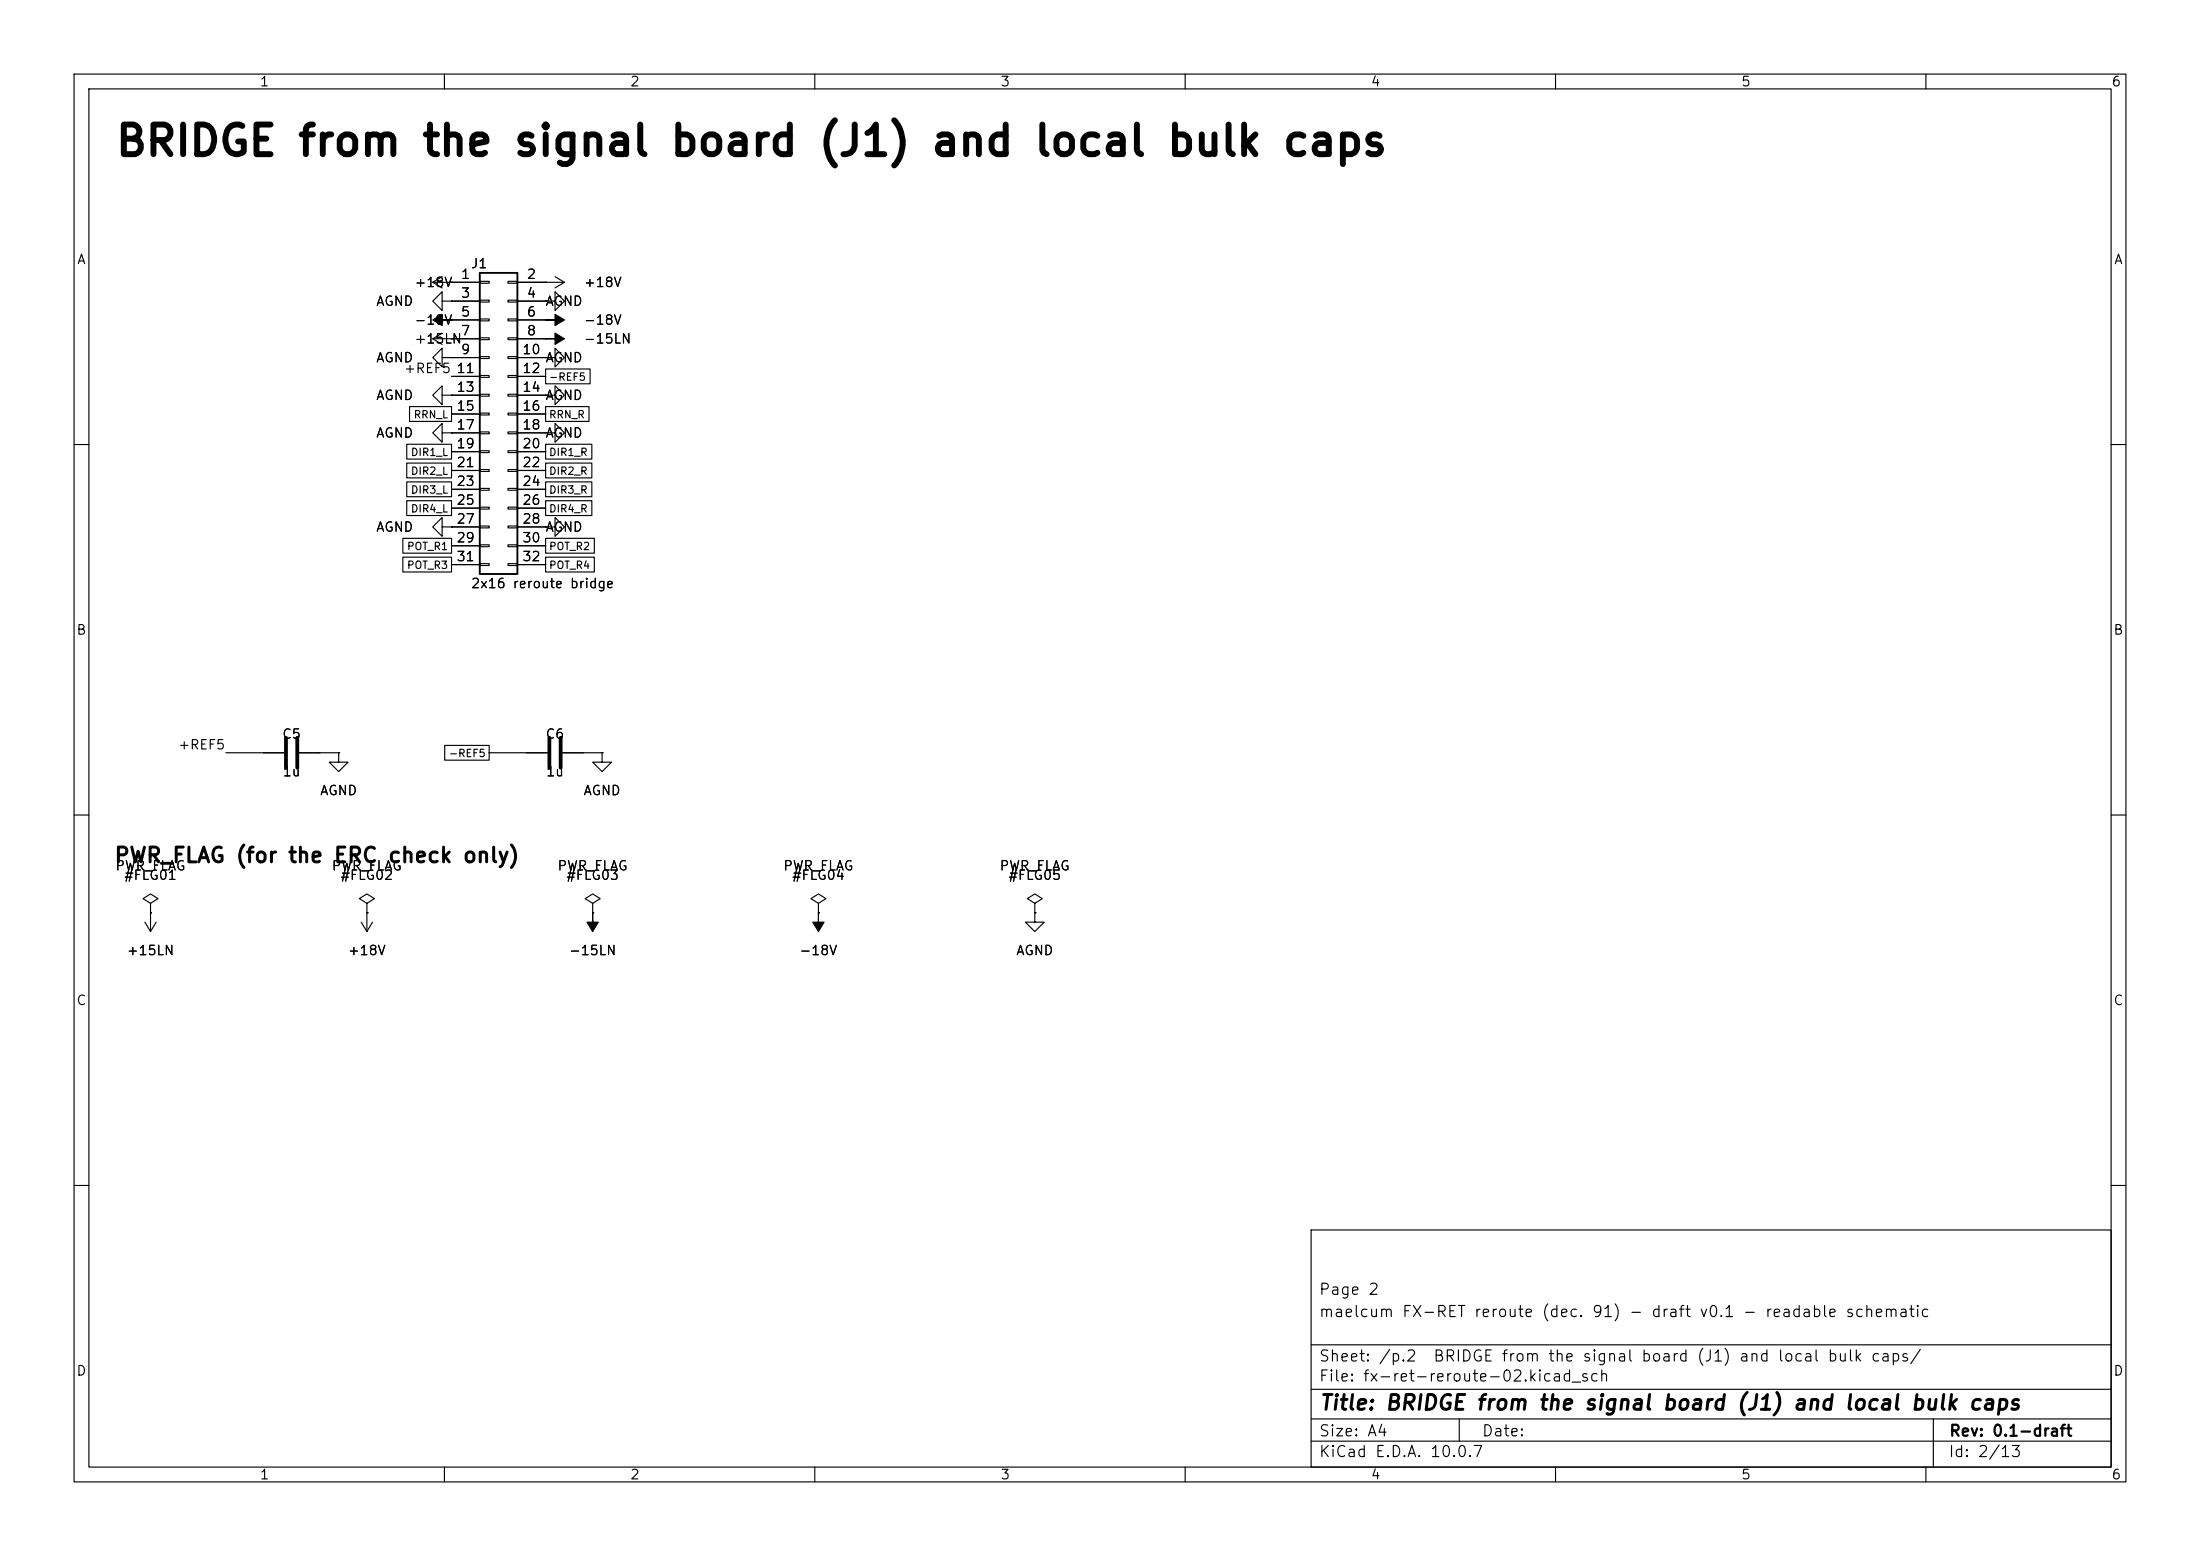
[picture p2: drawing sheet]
(kicad_sch
 (version 20260101)
 (generator "eeschema")
 (generator_version "10.0")
 (paper "A4")
 (title_block
  (title "BRIDGE from the signal board (J1) and local bulk caps")
  (rev "0.1-draft")
  (comment 1 "maelcum FX-RET reroute (dec. 91) - draft v0.1 - readable schematic")
  (comment 2 "Page 2"))
 (lib_symbols
  (symbol
   "Connector_Generic:Conn_02x16_Odd_Even"
   (pin_names
    (offset 1.016) (hide yes)) (exclude_from_sim no) (in_bom yes) (on_board yes)
   (in_pos_files yes)
   (duplicate_pin_numbers_are_jumpers no)
   (property
    "Reference"
    "J" (at 1.27 20.32 0) (show_name no) (do_not_autoplace no) (effects (font (size 1.27 1.27))))
   (property
    "Value"
    "Conn_02x16_Odd_Even" (at 1.27 -22.86 0) (show_name no) (do_not_autoplace no) (effects (font (size 1.27 1.27))))
   (property
    "Footprint"
    "" (at 0 0 0) (show_name no) (do_not_autoplace no) (hide yes) (effects (font (size 1.27 1.27))))
   (property
    "Datasheet"
    "" (at 0 0 0) (show_name no) (do_not_autoplace no) (hide yes) (effects (font (size 1.27 1.27))))
   (property
    "Description"
    "Generic connector, double row, 02x16, odd/even pin numbering scheme (row 1 odd numbers, row 2 even numbers), script generated (kicad-library-utils/schlib/autogen/connector/)" (at 0 0 0) (show_name no) (do_not_autoplace no) (hide yes) (effects (font (size 1.27 1.27))))
   (property
    "ki_keywords"
    "connector" (at 0 0 0) (show_name no) (do_not_autoplace no) (hide yes) (effects (font (size 1.27 1.27))))
   (property
    "ki_fp_filters"
    "Connector*:*_2x??_*" (at 0 0 0) (show_name no) (do_not_autoplace no) (hide yes) (effects (font (size 1.27 1.27))))
   (symbol
    "Conn_02x16_Odd_Even_1_1"
    (rectangle (start -1.27 19.05) (end 3.81 -21.59) (stroke (width 0.254) (type default)) (fill (type background)))
    (rectangle (start -1.27 17.907) (end 0 17.653) (stroke (width 0.1524) (type default)) (fill (type none)))
    (rectangle (start -1.27 15.367) (end 0 15.113) (stroke (width 0.1524) (type default)) (fill (type none)))
    (rectangle (start -1.27 12.827) (end 0 12.573) (stroke (width 0.1524) (type default)) (fill (type none)))
    (rectangle (start -1.27 10.287) (end 0 10.033) (stroke (width 0.1524) (type default)) (fill (type none)))
    (rectangle (start -1.27 7.747) (end 0 7.493) (stroke (width 0.1524) (type default)) (fill (type none)))
    (rectangle (start -1.27 5.207) (end 0 4.953) (stroke (width 0.1524) (type default)) (fill (type none)))
    (rectangle (start -1.27 2.667) (end 0 2.413) (stroke (width 0.1524) (type default)) (fill (type none)))
    (rectangle (start -1.27 0.127) (end 0 -0.127) (stroke (width 0.1524) (type default)) (fill (type none)))
    (rectangle (start -1.27 -2.413) (end 0 -2.667) (stroke (width 0.1524) (type default)) (fill (type none)))
    (rectangle (start -1.27 -4.953) (end 0 -5.207) (stroke (width 0.1524) (type default)) (fill (type none)))
    (rectangle (start -1.27 -7.493) (end 0 -7.747) (stroke (width 0.1524) (type default)) (fill (type none)))
    (rectangle (start -1.27 -10.033) (end 0 -10.287) (stroke (width 0.1524) (type default)) (fill (type none)))
    (rectangle (start -1.27 -12.573) (end 0 -12.827) (stroke (width 0.1524) (type default)) (fill (type none)))
    (rectangle (start -1.27 -15.113) (end 0 -15.367) (stroke (width 0.1524) (type default)) (fill (type none)))
    (rectangle (start -1.27 -17.653) (end 0 -17.907) (stroke (width 0.1524) (type default)) (fill (type none)))
    (rectangle (start -1.27 -20.193) (end 0 -20.447) (stroke (width 0.1524) (type default)) (fill (type none)))
    (rectangle (start 3.81 17.907) (end 2.54 17.653) (stroke (width 0.1524) (type default)) (fill (type none)))
    (rectangle (start 3.81 15.367) (end 2.54 15.113) (stroke (width 0.1524) (type default)) (fill (type none)))
    (rectangle (start 3.81 12.827) (end 2.54 12.573) (stroke (width 0.1524) (type default)) (fill (type none)))
    (rectangle (start 3.81 10.287) (end 2.54 10.033) (stroke (width 0.1524) (type default)) (fill (type none)))
    (rectangle (start 3.81 7.747) (end 2.54 7.493) (stroke (width 0.1524) (type default)) (fill (type none)))
    (rectangle (start 3.81 5.207) (end 2.54 4.953) (stroke (width 0.1524) (type default)) (fill (type none)))
    (rectangle (start 3.81 2.667) (end 2.54 2.413) (stroke (width 0.1524) (type default)) (fill (type none)))
    (rectangle (start 3.81 0.127) (end 2.54 -0.127) (stroke (width 0.1524) (type default)) (fill (type none)))
    (rectangle (start 3.81 -2.413) (end 2.54 -2.667) (stroke (width 0.1524) (type default)) (fill (type none)))
    (rectangle (start 3.81 -4.953) (end 2.54 -5.207) (stroke (width 0.1524) (type default)) (fill (type none)))
    (rectangle (start 3.81 -7.493) (end 2.54 -7.747) (stroke (width 0.1524) (type default)) (fill (type none)))
    (rectangle (start 3.81 -10.033) (end 2.54 -10.287) (stroke (width 0.1524) (type default)) (fill (type none)))
    (rectangle (start 3.81 -12.573) (end 2.54 -12.827) (stroke (width 0.1524) (type default)) (fill (type none)))
    (rectangle (start 3.81 -15.113) (end 2.54 -15.367) (stroke (width 0.1524) (type default)) (fill (type none)))
    (rectangle (start 3.81 -17.653) (end 2.54 -17.907) (stroke (width 0.1524) (type default)) (fill (type none)))
    (rectangle (start 3.81 -20.193) (end 2.54 -20.447) (stroke (width 0.1524) (type default)) (fill (type none)))
    (pin
    passive
    line (at -5.08 17.78 0) (length 3.81) (name
    "Pin_1" (effects (font (size 1.27 1.27)))) (number
    "1" (effects (font (size 1.27 1.27)))))
    (pin
    passive
    line (at 7.62 17.78 180) (length 3.81) (name
    "Pin_2" (effects (font (size 1.27 1.27)))) (number
    "2" (effects (font (size 1.27 1.27)))))
    (pin
    passive
    line (at -5.08 15.24 0) (length 3.81) (name
    "Pin_3" (effects (font (size 1.27 1.27)))) (number
    "3" (effects (font (size 1.27 1.27)))))
    (pin
    passive
    line (at 7.62 15.24 180) (length 3.81) (name
    "Pin_4" (effects (font (size 1.27 1.27)))) (number
    "4" (effects (font (size 1.27 1.27)))))
    (pin
    passive
    line (at -5.08 12.7 0) (length 3.81) (name
    "Pin_5" (effects (font (size 1.27 1.27)))) (number
    "5" (effects (font (size 1.27 1.27)))))
    (pin
    passive
    line (at 7.62 12.7 180) (length 3.81) (name
    "Pin_6" (effects (font (size 1.27 1.27)))) (number
    "6" (effects (font (size 1.27 1.27)))))
    (pin
    passive
    line (at -5.08 10.16 0) (length 3.81) (name
    "Pin_7" (effects (font (size 1.27 1.27)))) (number
    "7" (effects (font (size 1.27 1.27)))))
    (pin
    passive
    line (at 7.62 10.16 180) (length 3.81) (name
    "Pin_8" (effects (font (size 1.27 1.27)))) (number
    "8" (effects (font (size 1.27 1.27)))))
    (pin
    passive
    line (at -5.08 7.62 0) (length 3.81) (name
    "Pin_9" (effects (font (size 1.27 1.27)))) (number
    "9" (effects (font (size 1.27 1.27)))))
    (pin
    passive
    line (at 7.62 7.62 180) (length 3.81) (name
    "Pin_10" (effects (font (size 1.27 1.27)))) (number
    "10" (effects (font (size 1.27 1.27)))))
    (pin
    passive
    line (at -5.08 5.08 0) (length 3.81) (name
    "Pin_11" (effects (font (size 1.27 1.27)))) (number
    "11" (effects (font (size 1.27 1.27)))))
    (pin
    passive
    line (at 7.62 5.08 180) (length 3.81) (name
    "Pin_12" (effects (font (size 1.27 1.27)))) (number
    "12" (effects (font (size 1.27 1.27)))))
    (pin
    passive
    line (at -5.08 2.54 0) (length 3.81) (name
    "Pin_13" (effects (font (size 1.27 1.27)))) (number
    "13" (effects (font (size 1.27 1.27)))))
    (pin
    passive
    line (at 7.62 2.54 180) (length 3.81) (name
    "Pin_14" (effects (font (size 1.27 1.27)))) (number
    "14" (effects (font (size 1.27 1.27)))))
    (pin
    passive
    line (at -5.08 0 0) (length 3.81) (name
    "Pin_15" (effects (font (size 1.27 1.27)))) (number
    "15" (effects (font (size 1.27 1.27)))))
    (pin
    passive
    line (at 7.62 0 180) (length 3.81) (name
    "Pin_16" (effects (font (size 1.27 1.27)))) (number
    "16" (effects (font (size 1.27 1.27)))))
    (pin
    passive
    line (at -5.08 -2.54 0) (length 3.81) (name
    "Pin_17" (effects (font (size 1.27 1.27)))) (number
    "17" (effects (font (size 1.27 1.27)))))
    (pin
    passive
    line (at 7.62 -2.54 180) (length 3.81) (name
    "Pin_18" (effects (font (size 1.27 1.27)))) (number
    "18" (effects (font (size 1.27 1.27)))))
    (pin
    passive
    line (at -5.08 -5.08 0) (length 3.81) (name
    "Pin_19" (effects (font (size 1.27 1.27)))) (number
    "19" (effects (font (size 1.27 1.27)))))
    (pin
    passive
    line (at 7.62 -5.08 180) (length 3.81) (name
    "Pin_20" (effects (font (size 1.27 1.27)))) (number
    "20" (effects (font (size 1.27 1.27)))))
    (pin
    passive
    line (at -5.08 -7.62 0) (length 3.81) (name
    "Pin_21" (effects (font (size 1.27 1.27)))) (number
    "21" (effects (font (size 1.27 1.27)))))
    (pin
    passive
    line (at 7.62 -7.62 180) (length 3.81) (name
    "Pin_22" (effects (font (size 1.27 1.27)))) (number
    "22" (effects (font (size 1.27 1.27)))))
    (pin
    passive
    line (at -5.08 -10.16 0) (length 3.81) (name
    "Pin_23" (effects (font (size 1.27 1.27)))) (number
    "23" (effects (font (size 1.27 1.27)))))
    (pin
    passive
    line (at 7.62 -10.16 180) (length 3.81) (name
    "Pin_24" (effects (font (size 1.27 1.27)))) (number
    "24" (effects (font (size 1.27 1.27)))))
    (pin
    passive
    line (at -5.08 -12.7 0) (length 3.81) (name
    "Pin_25" (effects (font (size 1.27 1.27)))) (number
    "25" (effects (font (size 1.27 1.27)))))
    (pin
    passive
    line (at 7.62 -12.7 180) (length 3.81) (name
    "Pin_26" (effects (font (size 1.27 1.27)))) (number
    "26" (effects (font (size 1.27 1.27)))))
    (pin
    passive
    line (at -5.08 -15.24 0) (length 3.81) (name
    "Pin_27" (effects (font (size 1.27 1.27)))) (number
    "27" (effects (font (size 1.27 1.27)))))
    (pin
    passive
    line (at 7.62 -15.24 180) (length 3.81) (name
    "Pin_28" (effects (font (size 1.27 1.27)))) (number
    "28" (effects (font (size 1.27 1.27)))))
    (pin
    passive
    line (at -5.08 -17.78 0) (length 3.81) (name
    "Pin_29" (effects (font (size 1.27 1.27)))) (number
    "29" (effects (font (size 1.27 1.27)))))
    (pin
    passive
    line (at 7.62 -17.78 180) (length 3.81) (name
    "Pin_30" (effects (font (size 1.27 1.27)))) (number
    "30" (effects (font (size 1.27 1.27)))))
    (pin
    passive
    line (at -5.08 -20.32 0) (length 3.81) (name
    "Pin_31" (effects (font (size 1.27 1.27)))) (number
    "31" (effects (font (size 1.27 1.27)))))
    (pin
    passive
    line (at 7.62 -20.32 180) (length 3.81) (name
    "Pin_32" (effects (font (size 1.27 1.27)))) (number
    "32" (effects (font (size 1.27 1.27))))))
   (embedded_fonts no))
  (symbol
   "power:+15V"
   (power global)
   (pin_numbers (hide yes))
   (pin_names
    (offset 0) (hide yes)) (exclude_from_sim no) (in_bom yes) (on_board yes)
   (in_pos_files yes)
   (duplicate_pin_numbers_are_jumpers no)
   (property
    "Reference"
    "#PWR" (at 0 -3.81 0) (show_name no) (do_not_autoplace no) (hide yes) (effects (font (size 1.27 1.27))))
   (property
    "Value"
    "+15V" (at 0 3.556 0) (show_name no) (do_not_autoplace no) (effects (font (size 1.27 1.27))))
   (property
    "Footprint"
    "" (at 0 0 0) (show_name no) (do_not_autoplace no) (hide yes) (effects (font (size 1.27 1.27))))
   (property
    "Datasheet"
    "" (at 0 0 0) (show_name no) (do_not_autoplace no) (hide yes) (effects (font (size 1.27 1.27))))
   (property
    "Description"
    "Power symbol creates a global label with name \"+15V\"" (at 0 0 0) (show_name no) (do_not_autoplace no) (hide yes) (effects (font (size 1.27 1.27))))
   (property
    "ki_keywords"
    "global power" (at 0 0 0) (show_name no) (do_not_autoplace no) (hide yes) (effects (font (size 1.27 1.27))))
   (symbol
    "+15V_0_1"
    (polyline (pts (xy -0.762 1.27) (xy 0 2.54)) (stroke (width 0) (type default)) (fill (type none)))
    (polyline (pts (xy 0 2.54) (xy 0.762 1.27)) (stroke (width 0) (type default)) (fill (type none)))
    (polyline (pts (xy 0 0) (xy 0 2.54)) (stroke (width 0) (type default)) (fill (type none))))
   (symbol
    "+15V_1_1"
    (pin
    power_in
    line (at 0 0 90) (length 0) (name
    "" (effects (font (size 1.27 1.27)))) (number
    "1" (effects (font (size 1.27 1.27))))))
   (embedded_fonts no))
  (symbol
   "power:GND"
   (power global)
   (pin_numbers (hide yes))
   (pin_names
    (offset 0) (hide yes)) (exclude_from_sim no) (in_bom yes) (on_board yes)
   (in_pos_files yes)
   (duplicate_pin_numbers_are_jumpers no)
   (property
    "Reference"
    "#PWR" (at 0 -6.35 0) (show_name no) (do_not_autoplace no) (hide yes) (effects (font (size 1.27 1.27))))
   (property
    "Value"
    "GND" (at 0 -3.81 0) (show_name no) (do_not_autoplace no) (effects (font (size 1.27 1.27))))
   (property
    "Footprint"
    "" (at 0 0 0) (show_name no) (do_not_autoplace no) (hide yes) (effects (font (size 1.27 1.27))))
   (property
    "Datasheet"
    "" (at 0 0 0) (show_name no) (do_not_autoplace no) (hide yes) (effects (font (size 1.27 1.27))))
   (property
    "Description"
    "Power symbol creates a global label with name \"GND\" , ground" (at 0 0 0) (show_name no) (do_not_autoplace no) (hide yes) (effects (font (size 1.27 1.27))))
   (property
    "ki_keywords"
    "global power" (at 0 0 0) (show_name no) (do_not_autoplace no) (hide yes) (effects (font (size 1.27 1.27))))
   (symbol
    "GND_0_1"
    (polyline (pts (xy 0 0) (xy 0 -1.27) (xy 1.27 -1.27) (xy 0 -2.54) (xy -1.27 -1.27) (xy 0 -1.27)) (stroke (width 0) (type default)) (fill (type none))))
   (symbol
    "GND_1_1"
    (pin
    power_in
    line (at 0 0 270) (length 0) (name
    "" (effects (font (size 1.27 1.27)))) (number
    "1" (effects (font (size 1.27 1.27))))))
   (embedded_fonts no))
  (symbol
   "power:-15V"
   (power global)
   (pin_numbers (hide yes))
   (pin_names
    (offset 0) (hide yes)) (exclude_from_sim no) (in_bom yes) (on_board yes)
   (in_pos_files yes)
   (duplicate_pin_numbers_are_jumpers no)
   (property
    "Reference"
    "#PWR" (at 0 -3.81 0) (show_name no) (do_not_autoplace no) (hide yes) (effects (font (size 1.27 1.27))))
   (property
    "Value"
    "-15V" (at 0 3.556 0) (show_name no) (do_not_autoplace no) (effects (font (size 1.27 1.27))))
   (property
    "Footprint"
    "" (at 0 0 0) (show_name no) (do_not_autoplace no) (hide yes) (effects (font (size 1.27 1.27))))
   (property
    "Datasheet"
    "" (at 0 0 0) (show_name no) (do_not_autoplace no) (hide yes) (effects (font (size 1.27 1.27))))
   (property
    "Description"
    "Power symbol creates a global label with name \"-15V\"" (at 0 0 0) (show_name no) (do_not_autoplace no) (hide yes) (effects (font (size 1.27 1.27))))
   (property
    "ki_keywords"
    "global power" (at 0 0 0) (show_name no) (do_not_autoplace no) (hide yes) (effects (font (size 1.27 1.27))))
   (symbol
    "-15V_0_0"
    (pin
    power_in
    line (at 0 0 90) (length 0) (name
    "" (effects (font (size 1.27 1.27)))) (number
    "1" (effects (font (size 1.27 1.27))))))
   (symbol
    "-15V_0_1"
    (polyline (pts (xy 0 0) (xy 0 1.27) (xy 0.762 1.27) (xy 0 2.54) (xy -0.762 1.27) (xy 0 1.27)) (stroke (width 0) (type default)) (fill (type outline))))
   (embedded_fonts no))
  (symbol
   "Device:C"
   (pin_numbers (hide yes))
   (pin_names
    (offset 0.254)) (exclude_from_sim no) (in_bom yes) (on_board yes)
   (in_pos_files yes)
   (duplicate_pin_numbers_are_jumpers no)
   (property
    "Reference"
    "C" (at 0.635 2.54 0) (show_name no) (do_not_autoplace no) (effects (font (size 1.27 1.27)) (justify left)))
   (property
    "Value"
    "C" (at 0.635 -2.54 0) (show_name no) (do_not_autoplace no) (effects (font (size 1.27 1.27)) (justify left)))
   (property
    "Footprint"
    "" (at 0.9652 -3.81 0) (show_name no) (do_not_autoplace no) (hide yes) (effects (font (size 1.27 1.27))))
   (property
    "Datasheet"
    "" (at 0 0 0) (show_name no) (do_not_autoplace no) (hide yes) (effects (font (size 1.27 1.27))))
   (property
    "Description"
    "Unpolarized capacitor" (at 0 0 0) (show_name no) (do_not_autoplace no) (hide yes) (effects (font (size 1.27 1.27))))
   (property
    "ki_keywords"
    "cap capacitor" (at 0 0 0) (show_name no) (do_not_autoplace no) (hide yes) (effects (font (size 1.27 1.27))))
   (property
    "ki_fp_filters"
    "C_*" (at 0 0 0) (show_name no) (do_not_autoplace no) (hide yes) (effects (font (size 1.27 1.27))))
   (symbol
    "C_0_1"
    (polyline (pts (xy -2.032 0.762) (xy 2.032 0.762)) (stroke (width 0.508) (type default)) (fill (type none)))
    (polyline (pts (xy -2.032 -0.762) (xy 2.032 -0.762)) (stroke (width 0.508) (type default)) (fill (type none))))
   (symbol
    "C_1_1"
    (pin
    passive
    line (at 0 3.81 270) (length 2.794) (name
    "" (effects (font (size 1.27 1.27)))) (number
    "1" (effects (font (size 1.27 1.27)))))
    (pin
    passive
    line (at 0 -3.81 90) (length 2.794) (name
    "" (effects (font (size 1.27 1.27)))) (number
    "2" (effects (font (size 1.27 1.27))))))
   (embedded_fonts no))
  (symbol
   "power:PWR_FLAG"
   (power global)
   (pin_numbers (hide yes))
   (pin_names
    (offset 0) (hide yes)) (exclude_from_sim no) (in_bom yes) (on_board yes)
   (in_pos_files yes)
   (duplicate_pin_numbers_are_jumpers no)
   (property
    "Reference"
    "#FLG" (at 0 1.905 0) (show_name no) (do_not_autoplace no) (hide yes) (effects (font (size 1.27 1.27))))
   (property
    "Value"
    "PWR_FLAG" (at 0 3.81 0) (show_name no) (do_not_autoplace no) (effects (font (size 1.27 1.27))))
   (property
    "Footprint"
    "" (at 0 0 0) (show_name no) (do_not_autoplace no) (hide yes) (effects (font (size 1.27 1.27))))
   (property
    "Datasheet"
    "" (at 0 0 0) (show_name no) (do_not_autoplace no) (hide yes) (effects (font (size 1.27 1.27))))
   (property
    "Description"
    "Special symbol for telling ERC where power comes from" (at 0 0 0) (show_name no) (do_not_autoplace no) (hide yes) (effects (font (size 1.27 1.27))))
   (property
    "ki_keywords"
    "flag power" (at 0 0 0) (show_name no) (do_not_autoplace no) (hide yes) (effects (font (size 1.27 1.27))))
   (symbol
    "PWR_FLAG_0_0"
    (pin
    power_out
    line (at 0 0 90) (length 0) (name
    "" (effects (font (size 1.27 1.27)))) (number
    "1" (effects (font (size 1.27 1.27))))))
   (symbol
    "PWR_FLAG_0_1"
    (polyline (pts (xy 0 0) (xy 0 1.27) (xy -1.016 1.905) (xy 0 2.54) (xy 1.016 1.905) (xy 0 1.27)) (stroke (width 0) (type default)) (fill (type none))))
   (embedded_fonts no)))
 (text
  "BRIDGE from the signal board (J1) and local bulk caps"
  (exclude_from_sim no)
  (at 15.24 21.59 0)
  (effects (font (size 4 4)
    (bold yes)) (justify left bottom)))
 (symbol
  (lib_id "Connector_Generic:Conn_02x16_Odd_Even")
  (at 66.04 55.88 0)
  (unit 1)
  (body_style 1)
  (exclude_from_sim no)
  (in_bom yes)
  (on_board yes)
  (dnp no)
  (property
   "Reference"
   "J1" (at 63.5 35.56 0) (effects (font (size 1.27 1.27)) (justify left)))
  (property
   "Value"
   "2x16 reroute bridge" (at 63.5 78.74 0) (effects (font (size 1.27 1.27)) (justify left)))
  (property
   "Footprint"
   "Connector_PinHeader_2.54mm:PinHeader_2x16_P2.54mm_Vertical" (at 66.04 55.88 0) (effects (font (size 1.27 1.27)) (justify left) (hide yes)))
  (property
   "Datasheet"
   "" (at 66.04 55.88 0) (effects (font (size 1.27 1.27)) (justify left) (hide yes)))
  (property
   "Nota"
   "NOTA: cavo piatto 2x16 dalla scheda segnale (J4 di fx-ret.py)" (at 66.04 55.88 0) (effects (font (size 1.27 1.27)) (justify left) (hide yes)))
  (pin
   "1")
  (pin
   "2")
  (pin
   "3")
  (pin
   "4")
  (pin
   "5")
  (pin
   "6")
  (pin
   "7")
  (pin
   "8")
  (pin
   "9")
  (pin
   "10")
  (pin
   "11")
  (pin
   "12")
  (pin
   "13")
  (pin
   "14")
  (pin
   "15")
  (pin
   "16")
  (pin
   "17")
  (pin
   "18")
  (pin
   "19")
  (pin
   "20")
  (pin
   "21")
  (pin
   "22")
  (pin
   "23")
  (pin
   "24")
  (pin
   "25")
  (pin
   "26")
  (pin
   "27")
  (pin
   "28")
  (pin
   "29")
  (pin
   "30")
  (pin
   "31")
  (pin
   "32")
  (instances (project
    "fx-ret-reroute" (path
    "/7b5e0d75-2194-5e1d-8534-d9cc8e9eb65e/273fb7d5-17ed-57c1-ae3e-e3240fbe1f9a" (reference "J1") (unit 1)))))
 (symbol
  (lib_id "power:+15V")
  (at 60.96 38.1 90)
  (unit 1)
  (body_style 1)
  (exclude_from_sim no)
  (in_bom yes)
  (on_board yes)
  (dnp no)
  (property
   "Reference"
   "#PWR001" (at 60.96 38.1 0) (effects (font (size 1.27 1.27)) (justify left) (hide yes)))
  (property
   "Value"
   "+18V" (at 55.88 38.1 90) (effects (font (size 1.27 1.27)) (justify right)))
  (property
   "Footprint"
   "" (at 60.96 38.1 0) (effects (font (size 1.27 1.27)) (justify left) (hide yes)))
  (property
   "Datasheet"
   "" (at 60.96 38.1 0) (effects (font (size 1.27 1.27)) (justify left) (hide yes)))
  (pin
   "1")
  (instances (project
    "fx-ret-reroute" (path
    "/7b5e0d75-2194-5e1d-8534-d9cc8e9eb65e/273fb7d5-17ed-57c1-ae3e-e3240fbe1f9a" (reference "#PWR001") (unit 1)))))
 (symbol
  (lib_id "power:GND")
  (at 60.96 40.64 270)
  (unit 1)
  (body_style 1)
  (exclude_from_sim no)
  (in_bom yes)
  (on_board yes)
  (dnp no)
  (property
   "Reference"
   "#PWR002" (at 60.96 40.64 0) (effects (font (size 1.27 1.27)) (justify left) (hide yes)))
  (property
   "Value"
   "AGND" (at 55.88 40.64 90) (effects (font (size 1.27 1.27)) (justify right)))
  (property
   "Footprint"
   "" (at 60.96 40.64 0) (effects (font (size 1.27 1.27)) (justify left) (hide yes)))
  (property
   "Datasheet"
   "" (at 60.96 40.64 0) (effects (font (size 1.27 1.27)) (justify left) (hide yes)))
  (pin
   "1")
  (instances (project
    "fx-ret-reroute" (path
    "/7b5e0d75-2194-5e1d-8534-d9cc8e9eb65e/273fb7d5-17ed-57c1-ae3e-e3240fbe1f9a" (reference "#PWR002") (unit 1)))))
 (symbol
  (lib_id "power:-15V")
  (at 60.96 43.18 90)
  (unit 1)
  (body_style 1)
  (exclude_from_sim no)
  (in_bom yes)
  (on_board yes)
  (dnp no)
  (property
   "Reference"
   "#PWR003" (at 60.96 43.18 0) (effects (font (size 1.27 1.27)) (justify left) (hide yes)))
  (property
   "Value"
   "-18V" (at 55.88 43.18 90) (effects (font (size 1.27 1.27)) (justify right)))
  (property
   "Footprint"
   "" (at 60.96 43.18 0) (effects (font (size 1.27 1.27)) (justify left) (hide yes)))
  (property
   "Datasheet"
   "" (at 60.96 43.18 0) (effects (font (size 1.27 1.27)) (justify left) (hide yes)))
  (pin
   "1")
  (instances (project
    "fx-ret-reroute" (path
    "/7b5e0d75-2194-5e1d-8534-d9cc8e9eb65e/273fb7d5-17ed-57c1-ae3e-e3240fbe1f9a" (reference "#PWR003") (unit 1)))))
 (symbol
  (lib_id "power:+15V")
  (at 60.96 45.72 90)
  (unit 1)
  (body_style 1)
  (exclude_from_sim no)
  (in_bom yes)
  (on_board yes)
  (dnp no)
  (property
   "Reference"
   "#PWR004" (at 60.96 45.72 0) (effects (font (size 1.27 1.27)) (justify left) (hide yes)))
  (property
   "Value"
   "+15LN" (at 55.88 45.72 90) (effects (font (size 1.27 1.27)) (justify right)))
  (property
   "Footprint"
   "" (at 60.96 45.72 0) (effects (font (size 1.27 1.27)) (justify left) (hide yes)))
  (property
   "Datasheet"
   "" (at 60.96 45.72 0) (effects (font (size 1.27 1.27)) (justify left) (hide yes)))
  (pin
   "1")
  (instances (project
    "fx-ret-reroute" (path
    "/7b5e0d75-2194-5e1d-8534-d9cc8e9eb65e/273fb7d5-17ed-57c1-ae3e-e3240fbe1f9a" (reference "#PWR004") (unit 1)))))
 (symbol
  (lib_id "power:GND")
  (at 60.96 48.26 270)
  (unit 1)
  (body_style 1)
  (exclude_from_sim no)
  (in_bom yes)
  (on_board yes)
  (dnp no)
  (property
   "Reference"
   "#PWR005" (at 60.96 48.26 0) (effects (font (size 1.27 1.27)) (justify left) (hide yes)))
  (property
   "Value"
   "AGND" (at 55.88 48.26 90) (effects (font (size 1.27 1.27)) (justify right)))
  (property
   "Footprint"
   "" (at 60.96 48.26 0) (effects (font (size 1.27 1.27)) (justify left) (hide yes)))
  (property
   "Datasheet"
   "" (at 60.96 48.26 0) (effects (font (size 1.27 1.27)) (justify left) (hide yes)))
  (pin
   "1")
  (instances (project
    "fx-ret-reroute" (path
    "/7b5e0d75-2194-5e1d-8534-d9cc8e9eb65e/273fb7d5-17ed-57c1-ae3e-e3240fbe1f9a" (reference "#PWR005") (unit 1)))))
 (symbol
  (lib_id "power:GND")
  (at 60.96 53.34 270)
  (unit 1)
  (body_style 1)
  (exclude_from_sim no)
  (in_bom yes)
  (on_board yes)
  (dnp no)
  (property
   "Reference"
   "#PWR006" (at 60.96 53.34 0) (effects (font (size 1.27 1.27)) (justify left) (hide yes)))
  (property
   "Value"
   "AGND" (at 55.88 53.34 90) (effects (font (size 1.27 1.27)) (justify right)))
  (property
   "Footprint"
   "" (at 60.96 53.34 0) (effects (font (size 1.27 1.27)) (justify left) (hide yes)))
  (property
   "Datasheet"
   "" (at 60.96 53.34 0) (effects (font (size 1.27 1.27)) (justify left) (hide yes)))
  (pin
   "1")
  (instances (project
    "fx-ret-reroute" (path
    "/7b5e0d75-2194-5e1d-8534-d9cc8e9eb65e/273fb7d5-17ed-57c1-ae3e-e3240fbe1f9a" (reference "#PWR006") (unit 1)))))
 (symbol
  (lib_id "power:GND")
  (at 60.96 58.42 270)
  (unit 1)
  (body_style 1)
  (exclude_from_sim no)
  (in_bom yes)
  (on_board yes)
  (dnp no)
  (property
   "Reference"
   "#PWR007" (at 60.96 58.42 0) (effects (font (size 1.27 1.27)) (justify left) (hide yes)))
  (property
   "Value"
   "AGND" (at 55.88 58.42 90) (effects (font (size 1.27 1.27)) (justify right)))
  (property
   "Footprint"
   "" (at 60.96 58.42 0) (effects (font (size 1.27 1.27)) (justify left) (hide yes)))
  (property
   "Datasheet"
   "" (at 60.96 58.42 0) (effects (font (size 1.27 1.27)) (justify left) (hide yes)))
  (pin
   "1")
  (instances (project
    "fx-ret-reroute" (path
    "/7b5e0d75-2194-5e1d-8534-d9cc8e9eb65e/273fb7d5-17ed-57c1-ae3e-e3240fbe1f9a" (reference "#PWR007") (unit 1)))))
 (symbol
  (lib_id "power:GND")
  (at 60.96 71.12 270)
  (unit 1)
  (body_style 1)
  (exclude_from_sim no)
  (in_bom yes)
  (on_board yes)
  (dnp no)
  (property
   "Reference"
   "#PWR008" (at 60.96 71.12 0) (effects (font (size 1.27 1.27)) (justify left) (hide yes)))
  (property
   "Value"
   "AGND" (at 55.88 71.12 90) (effects (font (size 1.27 1.27)) (justify right)))
  (property
   "Footprint"
   "" (at 60.96 71.12 0) (effects (font (size 1.27 1.27)) (justify left) (hide yes)))
  (property
   "Datasheet"
   "" (at 60.96 71.12 0) (effects (font (size 1.27 1.27)) (justify left) (hide yes)))
  (pin
   "1")
  (instances (project
    "fx-ret-reroute" (path
    "/7b5e0d75-2194-5e1d-8534-d9cc8e9eb65e/273fb7d5-17ed-57c1-ae3e-e3240fbe1f9a" (reference "#PWR008") (unit 1)))))
 (symbol
  (lib_id "power:+15V")
  (at 73.66 38.1 270)
  (unit 1)
  (body_style 1)
  (exclude_from_sim no)
  (in_bom yes)
  (on_board yes)
  (dnp no)
  (property
   "Reference"
   "#PWR009" (at 73.66 38.1 0) (effects (font (size 1.27 1.27)) (justify left) (hide yes)))
  (property
   "Value"
   "+18V" (at 78.74 38.1 90) (effects (font (size 1.27 1.27)) (justify left)))
  (property
   "Footprint"
   "" (at 73.66 38.1 0) (effects (font (size 1.27 1.27)) (justify left) (hide yes)))
  (property
   "Datasheet"
   "" (at 73.66 38.1 0) (effects (font (size 1.27 1.27)) (justify left) (hide yes)))
  (pin
   "1")
  (instances (project
    "fx-ret-reroute" (path
    "/7b5e0d75-2194-5e1d-8534-d9cc8e9eb65e/273fb7d5-17ed-57c1-ae3e-e3240fbe1f9a" (reference "#PWR009") (unit 1)))))
 (symbol
  (lib_id "power:GND")
  (at 73.66 40.64 90)
  (unit 1)
  (body_style 1)
  (exclude_from_sim no)
  (in_bom yes)
  (on_board yes)
  (dnp no)
  (property
   "Reference"
   "#PWR010" (at 73.66 40.64 0) (effects (font (size 1.27 1.27)) (justify left) (hide yes)))
  (property
   "Value"
   "AGND" (at 78.74 40.64 90) (effects (font (size 1.27 1.27)) (justify left)))
  (property
   "Footprint"
   "" (at 73.66 40.64 0) (effects (font (size 1.27 1.27)) (justify left) (hide yes)))
  (property
   "Datasheet"
   "" (at 73.66 40.64 0) (effects (font (size 1.27 1.27)) (justify left) (hide yes)))
  (pin
   "1")
  (instances (project
    "fx-ret-reroute" (path
    "/7b5e0d75-2194-5e1d-8534-d9cc8e9eb65e/273fb7d5-17ed-57c1-ae3e-e3240fbe1f9a" (reference "#PWR010") (unit 1)))))
 (symbol
  (lib_id "power:-15V")
  (at 73.66 43.18 270)
  (unit 1)
  (body_style 1)
  (exclude_from_sim no)
  (in_bom yes)
  (on_board yes)
  (dnp no)
  (property
   "Reference"
   "#PWR011" (at 73.66 43.18 0) (effects (font (size 1.27 1.27)) (justify left) (hide yes)))
  (property
   "Value"
   "-18V" (at 78.74 43.18 90) (effects (font (size 1.27 1.27)) (justify left)))
  (property
   "Footprint"
   "" (at 73.66 43.18 0) (effects (font (size 1.27 1.27)) (justify left) (hide yes)))
  (property
   "Datasheet"
   "" (at 73.66 43.18 0) (effects (font (size 1.27 1.27)) (justify left) (hide yes)))
  (pin
   "1")
  (instances (project
    "fx-ret-reroute" (path
    "/7b5e0d75-2194-5e1d-8534-d9cc8e9eb65e/273fb7d5-17ed-57c1-ae3e-e3240fbe1f9a" (reference "#PWR011") (unit 1)))))
 (symbol
  (lib_id "power:-15V")
  (at 73.66 45.72 270)
  (unit 1)
  (body_style 1)
  (exclude_from_sim no)
  (in_bom yes)
  (on_board yes)
  (dnp no)
  (property
   "Reference"
   "#PWR012" (at 73.66 45.72 0) (effects (font (size 1.27 1.27)) (justify left) (hide yes)))
  (property
   "Value"
   "-15LN" (at 78.74 45.72 90) (effects (font (size 1.27 1.27)) (justify left)))
  (property
   "Footprint"
   "" (at 73.66 45.72 0) (effects (font (size 1.27 1.27)) (justify left) (hide yes)))
  (property
   "Datasheet"
   "" (at 73.66 45.72 0) (effects (font (size 1.27 1.27)) (justify left) (hide yes)))
  (pin
   "1")
  (instances (project
    "fx-ret-reroute" (path
    "/7b5e0d75-2194-5e1d-8534-d9cc8e9eb65e/273fb7d5-17ed-57c1-ae3e-e3240fbe1f9a" (reference "#PWR012") (unit 1)))))
 (symbol
  (lib_id "power:GND")
  (at 73.66 48.26 90)
  (unit 1)
  (body_style 1)
  (exclude_from_sim no)
  (in_bom yes)
  (on_board yes)
  (dnp no)
  (property
   "Reference"
   "#PWR013" (at 73.66 48.26 0) (effects (font (size 1.27 1.27)) (justify left) (hide yes)))
  (property
   "Value"
   "AGND" (at 78.74 48.26 90) (effects (font (size 1.27 1.27)) (justify left)))
  (property
   "Footprint"
   "" (at 73.66 48.26 0) (effects (font (size 1.27 1.27)) (justify left) (hide yes)))
  (property
   "Datasheet"
   "" (at 73.66 48.26 0) (effects (font (size 1.27 1.27)) (justify left) (hide yes)))
  (pin
   "1")
  (instances (project
    "fx-ret-reroute" (path
    "/7b5e0d75-2194-5e1d-8534-d9cc8e9eb65e/273fb7d5-17ed-57c1-ae3e-e3240fbe1f9a" (reference "#PWR013") (unit 1)))))
 (symbol
  (lib_id "power:GND")
  (at 73.66 53.34 90)
  (unit 1)
  (body_style 1)
  (exclude_from_sim no)
  (in_bom yes)
  (on_board yes)
  (dnp no)
  (property
   "Reference"
   "#PWR014" (at 73.66 53.34 0) (effects (font (size 1.27 1.27)) (justify left) (hide yes)))
  (property
   "Value"
   "AGND" (at 78.74 53.34 90) (effects (font (size 1.27 1.27)) (justify left)))
  (property
   "Footprint"
   "" (at 73.66 53.34 0) (effects (font (size 1.27 1.27)) (justify left) (hide yes)))
  (property
   "Datasheet"
   "" (at 73.66 53.34 0) (effects (font (size 1.27 1.27)) (justify left) (hide yes)))
  (pin
   "1")
  (instances (project
    "fx-ret-reroute" (path
    "/7b5e0d75-2194-5e1d-8534-d9cc8e9eb65e/273fb7d5-17ed-57c1-ae3e-e3240fbe1f9a" (reference "#PWR014") (unit 1)))))
 (symbol
  (lib_id "power:GND")
  (at 73.66 58.42 90)
  (unit 1)
  (body_style 1)
  (exclude_from_sim no)
  (in_bom yes)
  (on_board yes)
  (dnp no)
  (property
   "Reference"
   "#PWR015" (at 73.66 58.42 0) (effects (font (size 1.27 1.27)) (justify left) (hide yes)))
  (property
   "Value"
   "AGND" (at 78.74 58.42 90) (effects (font (size 1.27 1.27)) (justify left)))
  (property
   "Footprint"
   "" (at 73.66 58.42 0) (effects (font (size 1.27 1.27)) (justify left) (hide yes)))
  (property
   "Datasheet"
   "" (at 73.66 58.42 0) (effects (font (size 1.27 1.27)) (justify left) (hide yes)))
  (pin
   "1")
  (instances (project
    "fx-ret-reroute" (path
    "/7b5e0d75-2194-5e1d-8534-d9cc8e9eb65e/273fb7d5-17ed-57c1-ae3e-e3240fbe1f9a" (reference "#PWR015") (unit 1)))))
 (symbol
  (lib_id "power:GND")
  (at 73.66 71.12 90)
  (unit 1)
  (body_style 1)
  (exclude_from_sim no)
  (in_bom yes)
  (on_board yes)
  (dnp no)
  (property
   "Reference"
   "#PWR016" (at 73.66 71.12 0) (effects (font (size 1.27 1.27)) (justify left) (hide yes)))
  (property
   "Value"
   "AGND" (at 78.74 71.12 90) (effects (font (size 1.27 1.27)) (justify left)))
  (property
   "Footprint"
   "" (at 73.66 71.12 0) (effects (font (size 1.27 1.27)) (justify left) (hide yes)))
  (property
   "Datasheet"
   "" (at 73.66 71.12 0) (effects (font (size 1.27 1.27)) (justify left) (hide yes)))
  (pin
   "1")
  (instances (project
    "fx-ret-reroute" (path
    "/7b5e0d75-2194-5e1d-8534-d9cc8e9eb65e/273fb7d5-17ed-57c1-ae3e-e3240fbe1f9a" (reference "#PWR016") (unit 1)))))
 (symbol
  (lib_id "Device:C")
  (at 39.37 101.6 90)
  (unit 1)
  (body_style 1)
  (exclude_from_sim no)
  (in_bom yes)
  (on_board yes)
  (dnp no)
  (property
   "Reference"
   "C5" (at 39.37 99.06 90) (effects (font (size 1.27 1.27))))
  (property
   "Value"
   "1u" (at 39.37 104.14 90) (effects (font (size 1.27 1.27))))
  (property
   "Footprint"
   "Capacitor_SMD:C_1206_3216Metric" (at 39.37 101.6 0) (effects (font (size 1.27 1.27)) (justify left) (hide yes)))
  (property
   "Datasheet"
   "" (at 39.37 101.6 0) (effects (font (size 1.27 1.27)) (justify left) (hide yes)))
  (property
   "Nota"
   "NOTA: locale dopo il cavo" (at 39.37 101.6 0) (effects (font (size 1.27 1.27)) (justify left) (hide yes)))
  (pin
   "1")
  (pin
   "2")
  (instances (project
    "fx-ret-reroute" (path
    "/7b5e0d75-2194-5e1d-8534-d9cc8e9eb65e/273fb7d5-17ed-57c1-ae3e-e3240fbe1f9a" (reference "C5") (unit 1)))))
 (wire
  (pts (xy 30.48 101.6) (xy 35.56 101.6))
  (stroke (width 0) (type default)))
 (wire
  (pts (xy 43.18 101.6) (xy 45.72 101.6))
  (stroke (width 0) (type default)))
 (symbol
  (lib_id "power:GND")
  (at 45.72 101.6 0)
  (unit 1)
  (body_style 1)
  (exclude_from_sim no)
  (in_bom yes)
  (on_board yes)
  (dnp no)
  (property
   "Reference"
   "#PWR017" (at 45.72 101.6 0) (effects (font (size 1.27 1.27)) (justify left) (hide yes)))
  (property
   "Value"
   "AGND" (at 45.72 106.68 0) (effects (font (size 1.27 1.27))))
  (property
   "Footprint"
   "" (at 45.72 101.6 0) (effects (font (size 1.27 1.27)) (justify left) (hide yes)))
  (property
   "Datasheet"
   "" (at 45.72 101.6 0) (effects (font (size 1.27 1.27)) (justify left) (hide yes)))
  (pin
   "1")
  (instances (project
    "fx-ret-reroute" (path
    "/7b5e0d75-2194-5e1d-8534-d9cc8e9eb65e/273fb7d5-17ed-57c1-ae3e-e3240fbe1f9a" (reference "#PWR017") (unit 1)))))
 (symbol
  (lib_id "Device:C")
  (at 74.93 101.6 270)
  (unit 1)
  (body_style 1)
  (exclude_from_sim no)
  (in_bom yes)
  (on_board yes)
  (dnp no)
  (property
   "Reference"
   "C6" (at 74.93 99.06 90) (effects (font (size 1.27 1.27))))
  (property
   "Value"
   "1u" (at 74.93 104.14 90) (effects (font (size 1.27 1.27))))
  (property
   "Footprint"
   "Capacitor_SMD:C_1206_3216Metric" (at 74.93 101.6 0) (effects (font (size 1.27 1.27)) (justify left) (hide yes)))
  (property
   "Datasheet"
   "" (at 74.93 101.6 0) (effects (font (size 1.27 1.27)) (justify left) (hide yes)))
  (property
   "Nota"
   "NOTA: locale dopo il cavo" (at 74.93 101.6 0) (effects (font (size 1.27 1.27)) (justify left) (hide yes)))
  (pin
   "1")
  (pin
   "2")
  (instances (project
    "fx-ret-reroute" (path
    "/7b5e0d75-2194-5e1d-8534-d9cc8e9eb65e/273fb7d5-17ed-57c1-ae3e-e3240fbe1f9a" (reference "C6") (unit 1)))))
 (wire
  (pts (xy 66.04 101.6) (xy 71.12 101.6))
  (stroke (width 0) (type default)))
 (wire
  (pts (xy 78.74 101.6) (xy 81.28 101.6))
  (stroke (width 0) (type default)))
 (symbol
  (lib_id "power:GND")
  (at 81.28 101.6 0)
  (unit 1)
  (body_style 1)
  (exclude_from_sim no)
  (in_bom yes)
  (on_board yes)
  (dnp no)
  (property
   "Reference"
   "#PWR018" (at 81.28 101.6 0) (effects (font (size 1.27 1.27)) (justify left) (hide yes)))
  (property
   "Value"
   "AGND" (at 81.28 106.68 0) (effects (font (size 1.27 1.27))))
  (property
   "Footprint"
   "" (at 81.28 101.6 0) (effects (font (size 1.27 1.27)) (justify left) (hide yes)))
  (property
   "Datasheet"
   "" (at 81.28 101.6 0) (effects (font (size 1.27 1.27)) (justify left) (hide yes)))
  (pin
   "1")
  (instances (project
    "fx-ret-reroute" (path
    "/7b5e0d75-2194-5e1d-8534-d9cc8e9eb65e/273fb7d5-17ed-57c1-ae3e-e3240fbe1f9a" (reference "#PWR018") (unit 1)))))
 (text
  "PWR_FLAG (for the ERC check only)"
  (exclude_from_sim no)
  (at 15.24 116.84 0)
  (effects (font (size 2 2)
    (bold yes)) (justify left bottom)))
 (symbol
  (lib_id "power:PWR_FLAG")
  (at 20.32 123.19 0)
  (unit 1)
  (body_style 1)
  (exclude_from_sim no)
  (in_bom no)
  (on_board no)
  (dnp no)
  (property
   "Reference"
   "#FLG01" (at 20.32 118.11 0) (effects (font (size 1.27 1.27))))
  (property
   "Value"
   "PWR_FLAG" (at 20.32 116.84 0) (effects (font (size 1.27 1.27))))
  (property
   "Footprint"
   "" (at 20.32 123.19 0) (effects (font (size 1.27 1.27)) (justify left) (hide yes)))
  (property
   "Datasheet"
   "" (at 20.32 123.19 0) (effects (font (size 1.27 1.27)) (justify left) (hide yes)))
  (pin
   "1")
  (instances (project
    "fx-ret-reroute" (path
    "/7b5e0d75-2194-5e1d-8534-d9cc8e9eb65e/273fb7d5-17ed-57c1-ae3e-e3240fbe1f9a" (reference "#FLG01") (unit 1)))))
 (symbol
  (lib_id "power:+15V")
  (at 20.32 123.19 180)
  (unit 1)
  (body_style 1)
  (exclude_from_sim no)
  (in_bom yes)
  (on_board yes)
  (dnp no)
  (property
   "Reference"
   "#PWR019" (at 20.32 123.19 0) (effects (font (size 1.27 1.27)) (justify left) (hide yes)))
  (property
   "Value"
   "+15LN" (at 20.32 128.27 0) (effects (font (size 1.27 1.27))))
  (property
   "Footprint"
   "" (at 20.32 123.19 0) (effects (font (size 1.27 1.27)) (justify left) (hide yes)))
  (property
   "Datasheet"
   "" (at 20.32 123.19 0) (effects (font (size 1.27 1.27)) (justify left) (hide yes)))
  (pin
   "1")
  (instances (project
    "fx-ret-reroute" (path
    "/7b5e0d75-2194-5e1d-8534-d9cc8e9eb65e/273fb7d5-17ed-57c1-ae3e-e3240fbe1f9a" (reference "#PWR019") (unit 1)))))
 (symbol
  (lib_id "power:PWR_FLAG")
  (at 49.53 123.19 0)
  (unit 1)
  (body_style 1)
  (exclude_from_sim no)
  (in_bom no)
  (on_board no)
  (dnp no)
  (property
   "Reference"
   "#FLG02" (at 49.53 118.11 0) (effects (font (size 1.27 1.27))))
  (property
   "Value"
   "PWR_FLAG" (at 49.53 116.84 0) (effects (font (size 1.27 1.27))))
  (property
   "Footprint"
   "" (at 49.53 123.19 0) (effects (font (size 1.27 1.27)) (justify left) (hide yes)))
  (property
   "Datasheet"
   "" (at 49.53 123.19 0) (effects (font (size 1.27 1.27)) (justify left) (hide yes)))
  (pin
   "1")
  (instances (project
    "fx-ret-reroute" (path
    "/7b5e0d75-2194-5e1d-8534-d9cc8e9eb65e/273fb7d5-17ed-57c1-ae3e-e3240fbe1f9a" (reference "#FLG02") (unit 1)))))
 (symbol
  (lib_id "power:+15V")
  (at 49.53 123.19 180)
  (unit 1)
  (body_style 1)
  (exclude_from_sim no)
  (in_bom yes)
  (on_board yes)
  (dnp no)
  (property
   "Reference"
   "#PWR020" (at 49.53 123.19 0) (effects (font (size 1.27 1.27)) (justify left) (hide yes)))
  (property
   "Value"
   "+18V" (at 49.53 128.27 0) (effects (font (size 1.27 1.27))))
  (property
   "Footprint"
   "" (at 49.53 123.19 0) (effects (font (size 1.27 1.27)) (justify left) (hide yes)))
  (property
   "Datasheet"
   "" (at 49.53 123.19 0) (effects (font (size 1.27 1.27)) (justify left) (hide yes)))
  (pin
   "1")
  (instances (project
    "fx-ret-reroute" (path
    "/7b5e0d75-2194-5e1d-8534-d9cc8e9eb65e/273fb7d5-17ed-57c1-ae3e-e3240fbe1f9a" (reference "#PWR020") (unit 1)))))
 (symbol
  (lib_id "power:PWR_FLAG")
  (at 80.01 123.19 0)
  (unit 1)
  (body_style 1)
  (exclude_from_sim no)
  (in_bom no)
  (on_board no)
  (dnp no)
  (property
   "Reference"
   "#FLG03" (at 80.01 118.11 0) (effects (font (size 1.27 1.27))))
  (property
   "Value"
   "PWR_FLAG" (at 80.01 116.84 0) (effects (font (size 1.27 1.27))))
  (property
   "Footprint"
   "" (at 80.01 123.19 0) (effects (font (size 1.27 1.27)) (justify left) (hide yes)))
  (property
   "Datasheet"
   "" (at 80.01 123.19 0) (effects (font (size 1.27 1.27)) (justify left) (hide yes)))
  (pin
   "1")
  (instances (project
    "fx-ret-reroute" (path
    "/7b5e0d75-2194-5e1d-8534-d9cc8e9eb65e/273fb7d5-17ed-57c1-ae3e-e3240fbe1f9a" (reference "#FLG03") (unit 1)))))
 (symbol
  (lib_id "power:-15V")
  (at 80.01 123.19 180)
  (unit 1)
  (body_style 1)
  (exclude_from_sim no)
  (in_bom yes)
  (on_board yes)
  (dnp no)
  (property
   "Reference"
   "#PWR021" (at 80.01 123.19 0) (effects (font (size 1.27 1.27)) (justify left) (hide yes)))
  (property
   "Value"
   "-15LN" (at 80.01 128.27 0) (effects (font (size 1.27 1.27))))
  (property
   "Footprint"
   "" (at 80.01 123.19 0) (effects (font (size 1.27 1.27)) (justify left) (hide yes)))
  (property
   "Datasheet"
   "" (at 80.01 123.19 0) (effects (font (size 1.27 1.27)) (justify left) (hide yes)))
  (pin
   "1")
  (instances (project
    "fx-ret-reroute" (path
    "/7b5e0d75-2194-5e1d-8534-d9cc8e9eb65e/273fb7d5-17ed-57c1-ae3e-e3240fbe1f9a" (reference "#PWR021") (unit 1)))))
 (symbol
  (lib_id "power:PWR_FLAG")
  (at 110.49 123.19 0)
  (unit 1)
  (body_style 1)
  (exclude_from_sim no)
  (in_bom no)
  (on_board no)
  (dnp no)
  (property
   "Reference"
   "#FLG04" (at 110.49 118.11 0) (effects (font (size 1.27 1.27))))
  (property
   "Value"
   "PWR_FLAG" (at 110.49 116.84 0) (effects (font (size 1.27 1.27))))
  (property
   "Footprint"
   "" (at 110.49 123.19 0) (effects (font (size 1.27 1.27)) (justify left) (hide yes)))
  (property
   "Datasheet"
   "" (at 110.49 123.19 0) (effects (font (size 1.27 1.27)) (justify left) (hide yes)))
  (pin
   "1")
  (instances (project
    "fx-ret-reroute" (path
    "/7b5e0d75-2194-5e1d-8534-d9cc8e9eb65e/273fb7d5-17ed-57c1-ae3e-e3240fbe1f9a" (reference "#FLG04") (unit 1)))))
 (symbol
  (lib_id "power:-15V")
  (at 110.49 123.19 180)
  (unit 1)
  (body_style 1)
  (exclude_from_sim no)
  (in_bom yes)
  (on_board yes)
  (dnp no)
  (property
   "Reference"
   "#PWR022" (at 110.49 123.19 0) (effects (font (size 1.27 1.27)) (justify left) (hide yes)))
  (property
   "Value"
   "-18V" (at 110.49 128.27 0) (effects (font (size 1.27 1.27))))
  (property
   "Footprint"
   "" (at 110.49 123.19 0) (effects (font (size 1.27 1.27)) (justify left) (hide yes)))
  (property
   "Datasheet"
   "" (at 110.49 123.19 0) (effects (font (size 1.27 1.27)) (justify left) (hide yes)))
  (pin
   "1")
  (instances (project
    "fx-ret-reroute" (path
    "/7b5e0d75-2194-5e1d-8534-d9cc8e9eb65e/273fb7d5-17ed-57c1-ae3e-e3240fbe1f9a" (reference "#PWR022") (unit 1)))))
 (symbol
  (lib_id "power:PWR_FLAG")
  (at 139.7 123.19 0)
  (unit 1)
  (body_style 1)
  (exclude_from_sim no)
  (in_bom no)
  (on_board no)
  (dnp no)
  (property
   "Reference"
   "#FLG05" (at 139.7 118.11 0) (effects (font (size 1.27 1.27))))
  (property
   "Value"
   "PWR_FLAG" (at 139.7 116.84 0) (effects (font (size 1.27 1.27))))
  (property
   "Footprint"
   "" (at 139.7 123.19 0) (effects (font (size 1.27 1.27)) (justify left) (hide yes)))
  (property
   "Datasheet"
   "" (at 139.7 123.19 0) (effects (font (size 1.27 1.27)) (justify left) (hide yes)))
  (pin
   "1")
  (instances (project
    "fx-ret-reroute" (path
    "/7b5e0d75-2194-5e1d-8534-d9cc8e9eb65e/273fb7d5-17ed-57c1-ae3e-e3240fbe1f9a" (reference "#FLG05") (unit 1)))))
 (symbol
  (lib_id "power:GND")
  (at 139.7 123.19 0)
  (unit 1)
  (body_style 1)
  (exclude_from_sim no)
  (in_bom yes)
  (on_board yes)
  (dnp no)
  (property
   "Reference"
   "#PWR023" (at 139.7 123.19 0) (effects (font (size 1.27 1.27)) (justify left) (hide yes)))
  (property
   "Value"
   "AGND" (at 139.7 128.27 0) (effects (font (size 1.27 1.27))))
  (property
   "Footprint"
   "" (at 139.7 123.19 0) (effects (font (size 1.27 1.27)) (justify left) (hide yes)))
  (property
   "Datasheet"
   "" (at 139.7 123.19 0) (effects (font (size 1.27 1.27)) (justify left) (hide yes)))
  (pin
   "1")
  (instances (project
    "fx-ret-reroute" (path
    "/7b5e0d75-2194-5e1d-8534-d9cc8e9eb65e/273fb7d5-17ed-57c1-ae3e-e3240fbe1f9a" (reference "#PWR023") (unit 1)))))
 (label
  "+REF5"
  (at 30.48 101.6 180)
  (fields_autoplaced yes)
  (effects (font (size 1.27 1.27)) (justify right bottom)))
 (label
  "+REF5"
  (at 60.96 50.8 180)
  (fields_autoplaced yes)
  (effects (font (size 1.27 1.27)) (justify right bottom)))
 (global_label
  "RRN_L"
  (shape passive)
  (at 60.96 55.88 180)
  (fields_autoplaced yes)
  (effects (font (size 1 1)) (justify right)))
 (global_label
  "DIR1_L"
  (shape passive)
  (at 60.96 60.96 180)
  (fields_autoplaced yes)
  (effects (font (size 1 1)) (justify right)))
 (global_label
  "DIR2_L"
  (shape passive)
  (at 60.96 63.5 180)
  (fields_autoplaced yes)
  (effects (font (size 1 1)) (justify right)))
 (global_label
  "DIR3_L"
  (shape passive)
  (at 60.96 66.04 180)
  (fields_autoplaced yes)
  (effects (font (size 1 1)) (justify right)))
 (global_label
  "DIR4_L"
  (shape passive)
  (at 60.96 68.58 180)
  (fields_autoplaced yes)
  (effects (font (size 1 1)) (justify right)))
 (global_label
  "POT_R1"
  (shape passive)
  (at 60.96 73.66 180)
  (fields_autoplaced yes)
  (effects (font (size 1 1)) (justify right)))
 (global_label
  "POT_R3"
  (shape passive)
  (at 60.96 76.2 180)
  (fields_autoplaced yes)
  (effects (font (size 1 1)) (justify right)))
 (global_label
  "-REF5"
  (shape passive)
  (at 73.66 50.8 0)
  (fields_autoplaced yes)
  (effects (font (size 1 1)) (justify left)))
 (global_label
  "-REF5"
  (shape passive)
  (at 66.04 101.6 180)
  (fields_autoplaced yes)
  (effects (font (size 1 1)) (justify right)))
 (global_label
  "RRN_R"
  (shape passive)
  (at 73.66 55.88 0)
  (fields_autoplaced yes)
  (effects (font (size 1 1)) (justify left)))
 (global_label
  "DIR1_R"
  (shape passive)
  (at 73.66 60.96 0)
  (fields_autoplaced yes)
  (effects (font (size 1 1)) (justify left)))
 (global_label
  "DIR2_R"
  (shape passive)
  (at 73.66 63.5 0)
  (fields_autoplaced yes)
  (effects (font (size 1 1)) (justify left)))
 (global_label
  "DIR3_R"
  (shape passive)
  (at 73.66 66.04 0)
  (fields_autoplaced yes)
  (effects (font (size 1 1)) (justify left)))
 (global_label
  "DIR4_R"
  (shape passive)
  (at 73.66 68.58 0)
  (fields_autoplaced yes)
  (effects (font (size 1 1)) (justify left)))
 (global_label
  "POT_R2"
  (shape passive)
  (at 73.66 73.66 0)
  (fields_autoplaced yes)
  (effects (font (size 1 1)) (justify left)))
 (global_label
  "POT_R4"
  (shape passive)
  (at 73.66 76.2 0)
  (fields_autoplaced yes)
  (effects (font (size 1 1)) (justify left))))
